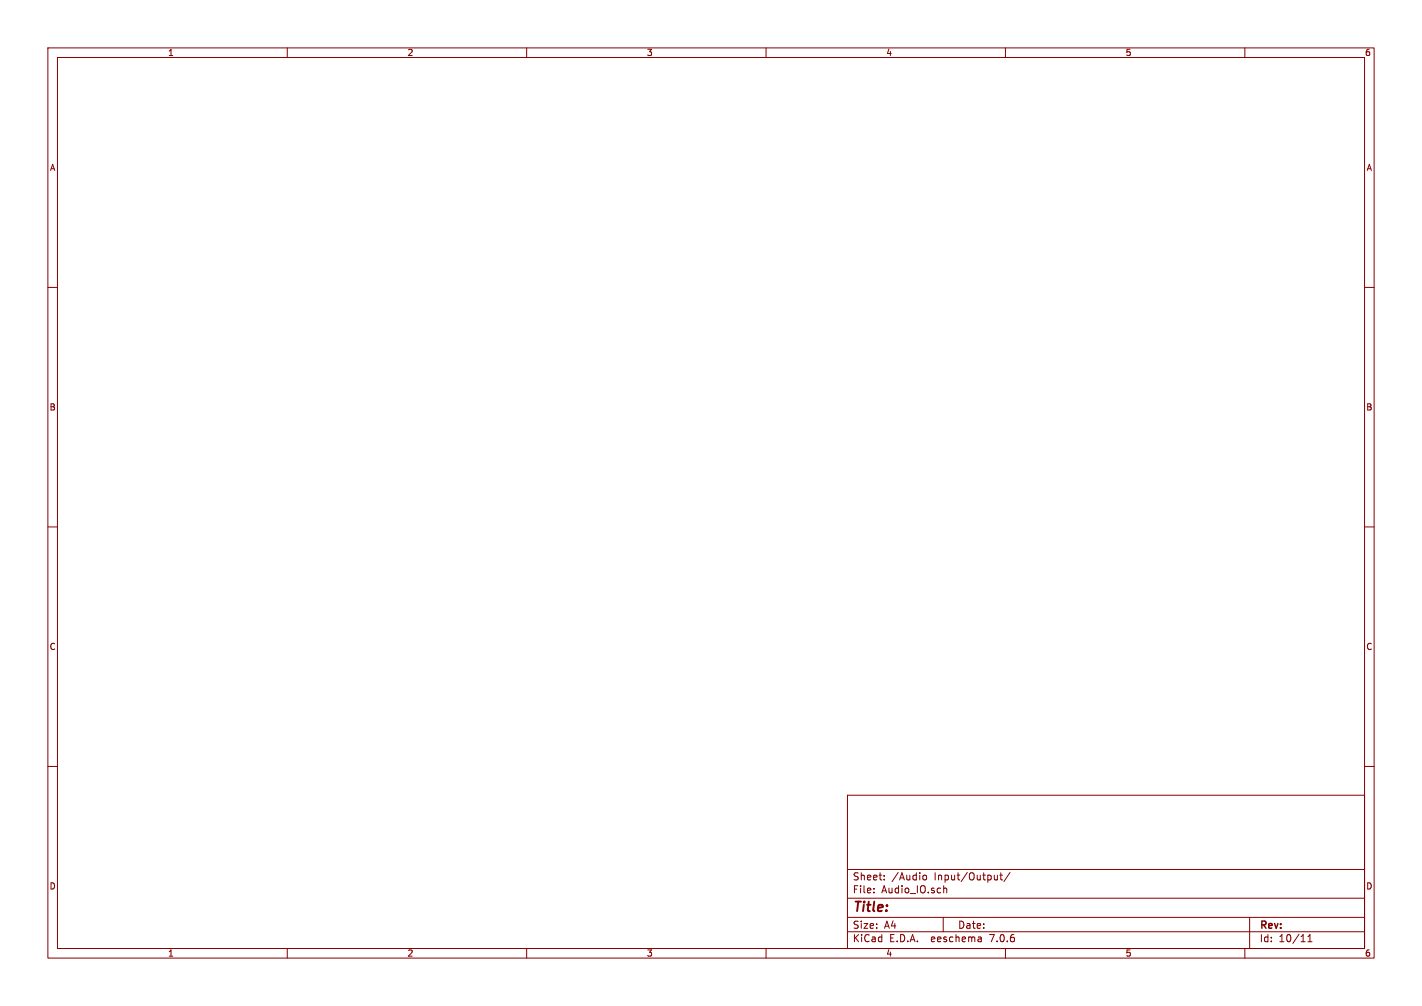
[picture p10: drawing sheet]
<svg xmlns="http://www.w3.org/2000/svg" width="297mm" height="210mm" viewBox="0 0 297 210" stroke-linecap="round" stroke-linejoin="round" font-family="sans-serif">
<g fill="none" stroke="#840000" stroke-width=".21">
<path d="M10 10h277v190h-277zM12 12h273v186h-273zM60 10v2M110 10v2M160 10v2M210 10v2M260 10v2M10 60h2M285 60h2M10 110h2M285 110h2M10 160h2"/>
<path d="M285 160h2M177 166h108v32h-108zM60 198v2M110 198v2M160 198v2M177 194.5h108M177 191.5h108M177 187.5h108M177 181.5h108M182.5 186.3v.1M182.5 185.5v.1M184.7 183.6v.1"/>
<path d="M184.7 182.8v.1M192.7 183l.3-.3 .4 .1 .1 .2-.1 .6-.4 .1-.3-.3M197 191.5v3M197.2 185.5h.5v.9M204.9 195.7l.1 .9M205 196.5l-.2 .1M205 196h-.2M208.3 183.6l-.4 .1M208.3 182.7v1M208.8 182.7h.6M209 182.2v1.3l.4 .2M210 198v2"/>
<path d="M211 182.1l-1.3 2M260 198v2M261 191.5v6.5M273.2 196.6h.8M273.2 195.5l.4-.4v1.5"/>
</g>
<text font-size="2.8" fill="#840000" x="178" y="190.9">Title:</text>
<g font-size="2.1" fill="#840000">
<text x="178" y="184">Sheet:</text>
<text x="186.2" y="184">/Audio</text>
<text x="195.2" y="184">Input/Output/</text>
<text x="178" y="186.7">File:</text>
<text x="184.1" y="186.7">Audio_IO.sch</text>
<text x="178" y="196.9">KiCad</text>
<text x="178" y="194.1">Size:</text>
<text x="184.7" y="194.1">A4</text>
<text x="185.7" y="196.9">E.D.A.</text>
<text x="194.6" y="196.9">eeschema</text>
<text x="200" y="194.1">Date:</text>
<text x="207" y="196.9">7.0.6</text>
<text x="263" y="194.3">Rev:</text>
<text x="263" y="196.9">Id:</text>
<text x="267.1" y="196.9">10/11</text>
</g>
<g font-size="1.8" fill="#840000">
<text x="35" y="11.9">1</text>
<text x="85" y="11.9">2</text>
<text x="135" y="11.9">3</text>
<text x="185" y="11.9">4</text>
<text x="235" y="11.9">5</text>
<text x="285" y="11.9">6</text>
<text x="10.3" y="35.9">A</text>
<text x="285.3" y="35.9">A</text>
<text x="10.3" y="85.9">B</text>
<text x="285.3" y="85.9">B</text>
<text x="10.3" y="135.9">C</text>
<text x="285.3" y="135.9">C</text>
<text x="10.3" y="185.9">D</text>
<text x="285.3" y="185.9">D</text>
<text x="35" y="199.9">1</text>
<text x="85" y="199.9">2</text>
<text x="135" y="199.9">3</text>
<text x="185" y="199.9">4</text>
<text x="235" y="199.9">5</text>
<text x="285" y="199.9">6</text>
</g>
</svg>
